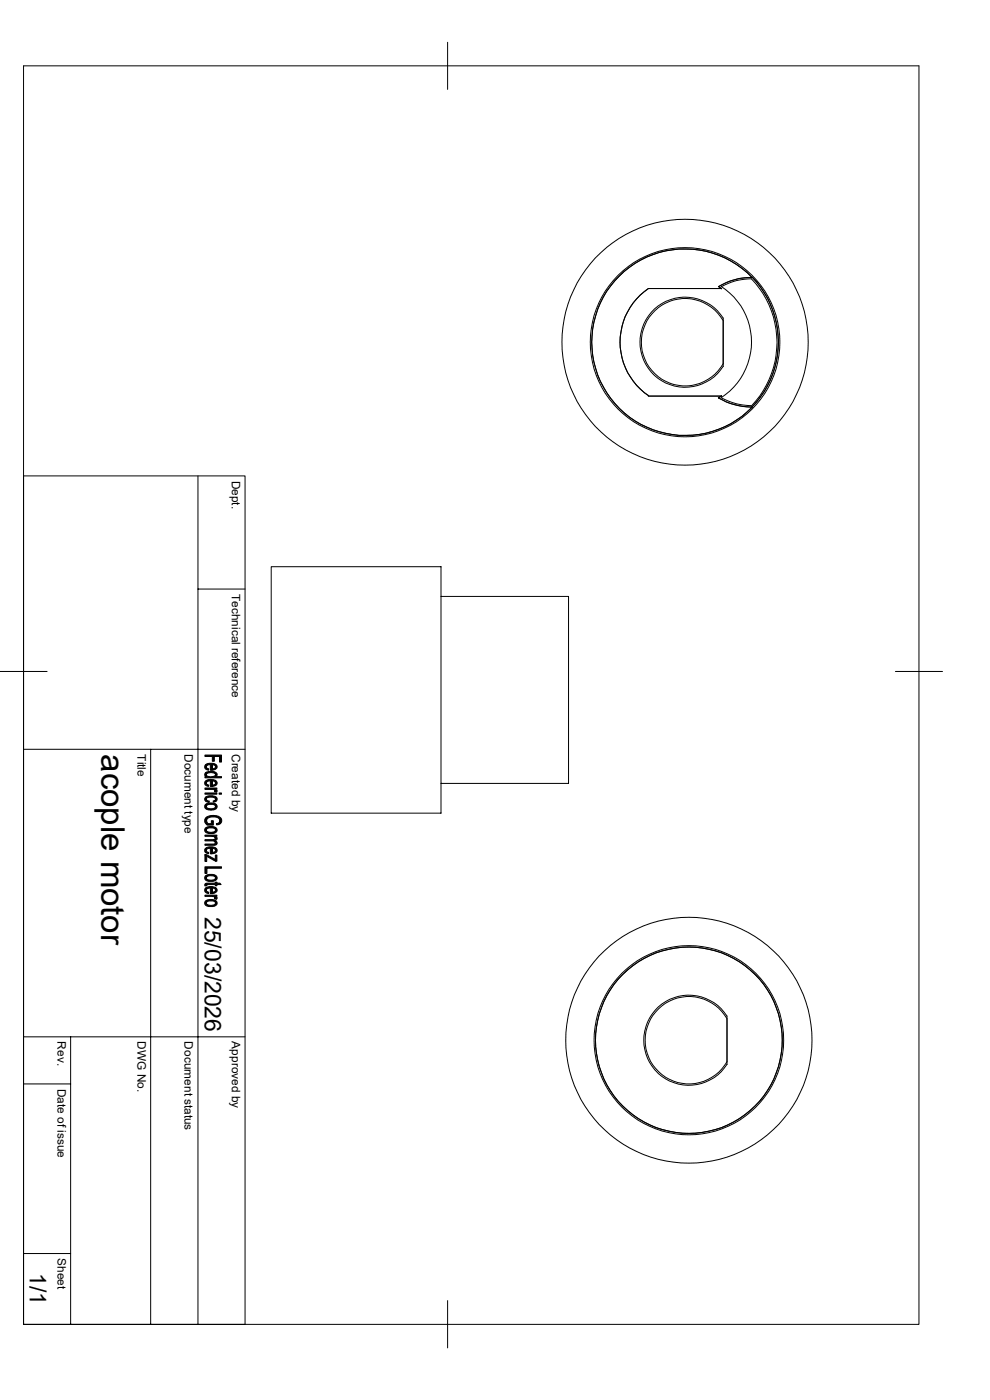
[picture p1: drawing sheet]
<svg xmlns="http://www.w3.org/2000/svg" width="210mm" height="297mm" viewBox="0 0 210 297" stroke-linecap="round" stroke-linejoin="round" font-family="sans-serif">
<g fill="none" stroke="#000" stroke-width=".21">
<path d="M5 14h189.9v267h-189.9zM95 9v10M159.6 58.8a19.7 19.7 0 0 1-.1 27.6 14.3 14.3 0 0 1-7.1-2l.7-.5M138.8 65.6a9.6 9.6 0 0 1 14.6 1.9v10.2a9.6 9.6 0 0 1-14.2 2.3 9.6 9.6 0 0 1-.4-14.4zM153 60.8a12.7 12.7 0 0 1 6.4-1.7 19.4 19.4 0 0 1 0 27M153 60.8a14 14 0 0 1 0 23.6M153.1 61.3l-.7-.5a14.3 14.3 0 0 1 7.1-2 19.8 19.8 0 0 0-28.1-.2 19.8 19.8 0 0 0 0 28.1 19.8 19.8 0 0 0 28.2-.3M153.1 61.2h-15.6a13.7 13.7 0 0 0 .1 22.7M153.4 68a9.3 9.3 0 0 0-14-2.5 9.3 9.3 0 0 0 0 14.2 9.3 9.3 0 0 0 14-2.5M137.5 84h15.6M153 84.4a13.3 13.3 0 0 0 6.4 1.7M159.3 86.4h.2"/>
<path d="M159.6 86.4h.1M5 101h47v180h-47M42 101v180M42 125h10M57.5 120.2h36.1v52.3h-36.1zM93.6 126.5h27v39.7h-27M0 142.5h10M5 159h47M32 159v122M189.9 142.5h10M5 220h47M15 220v61"/>
<path d="M154.2 216.1a9.3 9.3 0 0 0-14-2.5 9.3 9.3 0 0 0 0 14.2 9.3 9.3 0 0 0 14-2.5M5 230h10M154.2 225.8a9.6 9.6 0 0 1-14.3 2.1 9.6 9.6 0 0 1 0-14.5 9.6 9.6 0 0 1 14.3 2.2v10.2M5 265.9h10M95 275.9v10.1"/>
<circle cx="145.3" cy="72.6" r="26.1"/>
<circle cx="145.3" cy="72.6" r="20.1"/>
<circle cx="146.1" cy="220.7" r="19.8"/>
<circle cx="146.1" cy="220.7" r="26.1"/>
<circle cx="146.1" cy="220.7" r="20.1"/>
</g>
<g fill="#000" stroke="#000" stroke-width=".21">
<path d="M43.5 164.1l.3-.3v1l-.4-.3z" fill-rule="evenodd"/>
<path d="M43.6 162.3l.2-.2v.7l.5 .3-.1 .3a.75 .75 0 0 1-.6-1.1z" fill-rule="evenodd"/>
<path d="M43.5 165.8l.3-.2v.7l.5 .2-.1 .3a.72 .72 0 0 1-.7-1z" fill-rule="evenodd"/>
<path d="M43.6 169.1l.2-.1v.7l.6 .3v.2a.7 .7 0 0 1-.8-.2 .7 .7 0 0 1 0-.8z" fill-rule="evenodd"/>
<path d="M43.7 173.4l.2 1 .3 .4h.6v-.7h.5v.9h-1.4l-.2-.2-.3-.4v-.5z" fill-rule="evenodd"/>
<path d="M45.6 177.4l.1 .4z" fill-rule="evenodd"/>
<path d="M43.8 162.1l.6-.2 .9 .1 .4 .1v.6l-.2-.4-.5-.1v1.2h-.4v-1.2l-.6 .1-.2 .4z" fill-rule="evenodd"/>
<path d="M43.8 165.6l.8-.2h.8l.3 .2v.5l-.2-.3-.5-.1v1.1h-.4v-1.1l-.6 .1-.2 .3z" fill-rule="evenodd"/>
<path d="M45.2 169.9l.4-.1 .1-.3v.6l-.4 .1z" fill-rule="evenodd"/>
<path d="M43.8 170.6l.6-.3 .9 .1 .4 .2v.5a1.27 1.27 0 0 0-1.8-.2l-.1 .2z" fill-rule="evenodd"/>
<path d="M43.8 175.6l.6-.3 1.1 .1 .2 .2v.5a1.27 1.27 0 0 0-1.8-.2l-.1 .2z" fill-rule="evenodd"/>
<path d="M43.5 178.1l2.1-.1 .1 .8-.1-.2-.4-.2h-1.7z" fill-rule="evenodd"/>
<path d="M43.8 179.9l.5-.2h1l.4 .2v.5l-.2-.4h-.5v1.1h-.4v-1.2l-.6 .2-.2 .3z" fill-rule="evenodd"/>
<path d="M43.5 168.2h2.5v.3h-2.5z" fill-rule="evenodd"/>
<path d="M43.5 167.2h2.5v.2h-.4v.4l-.4-.3h-1.7z" fill-rule="evenodd"/>
<path d="M43.5 177.2h2.5v.2h-.4v.3l-.3-.2-1.8-.1z" fill-rule="evenodd"/>
<path d="M45 162.2v.9h.2l.5-.3v-.7a.68 .68 0 0 1 .3 .9 .68 .68 0 0 1-.8 .4h-.2z" fill-rule="evenodd"/>
<path d="M43.8 163.8l.9-.1a1.04 1.04 0 0 1 1.4 .8l-.4 .3v-.5a1.33 1.33 0 0 0-1.9 0z" fill-rule="evenodd"/>
<path d="M45 165.7v.9l.7-.3v-.7a.7 .7 0 0 1 .3 .8 .7 .7 0 0 1-.8 .4h-.2z" fill-rule="evenodd"/>
<path d="M45.6 167.4l.5 .3-.2 .4-.4-.1z" fill-rule="evenodd"/>
<path d="M43.8 169l.5-.2h.7a.85 .85 0 0 1 1.1 .9l-.4 .4v-.6a1.41 1.41 0 0 0-1.9 0z" fill-rule="evenodd"/>
<path d="M43.5 170.7l.3-.1v.5a1.25 1.25 0 0 0 1.9 0v-.5a.72 .72 0 0 1 .3 .9 .72 .72 0 0 1-.9 .3l-.4 .1a.94 .94 0 0 1-1.3-1z" fill-rule="evenodd"/>
<path d="M43.5 175.7l.3-.1v.5a1.25 1.25 0 0 0 1.9 0v-.5a.72 .72 0 0 1 .3 .9 .72 .72 0 0 1-.9 .3h-.4a.87 .87 0 0 1-1-.2 .87 .87 0 0 1-.2-.9z" fill-rule="evenodd"/>
<path d="M45.7 177.5a.45 .45 0 0 1 .4 .4 .45 .45 0 0 1-.5 .5z" fill-rule="evenodd"/>
<path d="M43.5 179.1h1.9l.3-.2v-.5a.5 .5 0 0 1 .3 .7 .5 .5 0 0 1-.7 .2h-1.8z" fill-rule="evenodd"/>
<path d="M45.9 174.8l.5-.3 .3-.4v.7l-.7 .2z" fill-rule="evenodd"/>
<path d="M46.5 168.2h.5v.3h-.5z" fill-rule="evenodd"/>
<path d="M43.5 160.2h3.5v1.5h-.4v-1.2h-1.1v1h-.5v-1h-1.5z" fill-rule="evenodd"/>
<path d="M43.5 164.8h.3v-.3a1.33 1.33 0 0 0 1.9-.2v.5h1.3v.2h-3.5z" fill-rule="evenodd"/>
<path d="M43.9 173.3l1.3-.3 .9 .1a.92 .92 0 0 1 .9 .7 .92 .92 0 0 1-.3 1v-.7a1.65 1.65 0 0 0-2.4-.6l-.4 .2-.1 .4v-.7z" fill-rule="evenodd"/>
<path d="M43.5 181.3l.3 .4 .1 1.1h-.4z" fill-rule="evenodd"/>
<path d="M43.6 187.5l.3-.1v.5l-.4 .1z" fill-rule="evenodd"/>
<path d="M43.5 180l.3-.1v.7l.5 .2-.1 .3a.76 .76 0 0 1-.7-1.1z" fill-rule="evenodd"/>
<path d="M43.6 188.4l.2-.1v.8l.5 .2-.1 .3a.73 .73 0 0 1-.7-.4 .73 .73 0 0 1 .1-.8z" fill-rule="evenodd"/>
<path d="M43.5 181.3h.3l1.9 1v.4l-1.9-1z" fill-rule="evenodd"/>
<path d="M43.8 185.7l.6-.2 1.1 .1 .2 .1v.6a1.27 1.27 0 0 0-1.8-.3l-.1 .3z" fill-rule="evenodd"/>
<path d="M43.8 188.3l.6-.2 1 .1 .3 .1v.5l-.2-.3-.5-.1v1.2h-.4v-1.2l-.6 .1-.2 .3z" fill-rule="evenodd"/>
<path d="M43.8 191.1l.6-.3 1.1 .1 .2 .2v.5a1.27 1.27 0 0 0-1.8-.3l-.1 .3z" fill-rule="evenodd"/>
<path d="M45.7 181.4h.3v1.3h-.3z" fill-rule="evenodd"/>
<path d="M43.5 189.9h2.5v.3h-.4v.3l-.3-.3h-1.8z" fill-rule="evenodd"/>
<path d="M45 180l.1 .8 .5-.1 .1-.2v-.6a.7 .7 0 0 1 .3 .9 .7 .7 0 0 1-.9 .3h-.1z" fill-rule="evenodd"/>
<path d="M43.5 185.9l.3-.2v.6a1.25 1.25 0 0 0 1.9 0v-.6a.7 .7 0 0 1 .3 .9 .7 .7 0 0 1-.8 .4h-.5a.87 .87 0 0 1-1-.2 .87 .87 0 0 1-.2-.9z" fill-rule="evenodd"/>
<path d="M45 188.4v.9h.2l.5-.4v-.6a.68 .68 0 0 1 .3 .8 .68 .68 0 0 1-.8 .4l-.2 .1z" fill-rule="evenodd"/>
<path d="M45.6 190.2l.5 .2-.2 .4-.4-.1z" fill-rule="evenodd"/>
<path d="M43.5 191.2l.3-.1v.5a1.25 1.25 0 0 0 1.9 0v-.5a.72 .72 0 0 1 .3 .9 .72 .72 0 0 1-.9 .3h-.4a.87 .87 0 0 1-1-.2 .87 .87 0 0 1-.2-.9z" fill-rule="evenodd"/>
<path d="M43.9 187.4h1.8v-.2h.3v.2h.7l.2 .3h-.9v.2h-.3v-.2h-1.8v.1z" fill-rule="evenodd"/>
<path d="M43.5 183.9h3.5v.3h-3.1v1.1h-.4z" fill-rule="evenodd"/>
</g>
<text font-size="7" x="21.5" y="160" transform="rotate(90 21.5 160)">acople motor</text>
<g font-size="4.9">
<text x="43.5" y="194.5" transform="rotate(90 43.5 194.5)">25/03/2026</text>
<text x="6.3" y="270" transform="rotate(90 6.3 270)">1/1</text>
</g>
<g font-size="2.5">
<text x="49.2" y="102" transform="rotate(90 49.2 102)">Dept.</text>
<text x="49.2" y="126" transform="rotate(90 49.2 126)">Technical reference</text>
<text x="29.2" y="160" transform="rotate(90 29.2 160)">Title</text>
<text x="39.2" y="160" transform="rotate(90 39.2 160)">Document type</text>
<text x="49.2" y="160" transform="rotate(90 49.2 160)">Created by</text>
<text x="12.2" y="220.9" transform="rotate(90 12.2 220.9)">Rev.</text>
<text x="29.2" y="220.9" transform="rotate(90 29.2 220.9)">DWG No.</text>
<text x="39.2" y="220.9" transform="rotate(90 39.2 220.9)">Document status</text>
<text x="49.2" y="220.9" transform="rotate(90 49.2 220.9)">Approved by</text>
<text x="12.2" y="231" transform="rotate(90 12.2 231)">Date of issue</text>
<text x="12.2" y="266.9" transform="rotate(90 12.2 266.9)">Sheet</text>
</g>
</svg>
